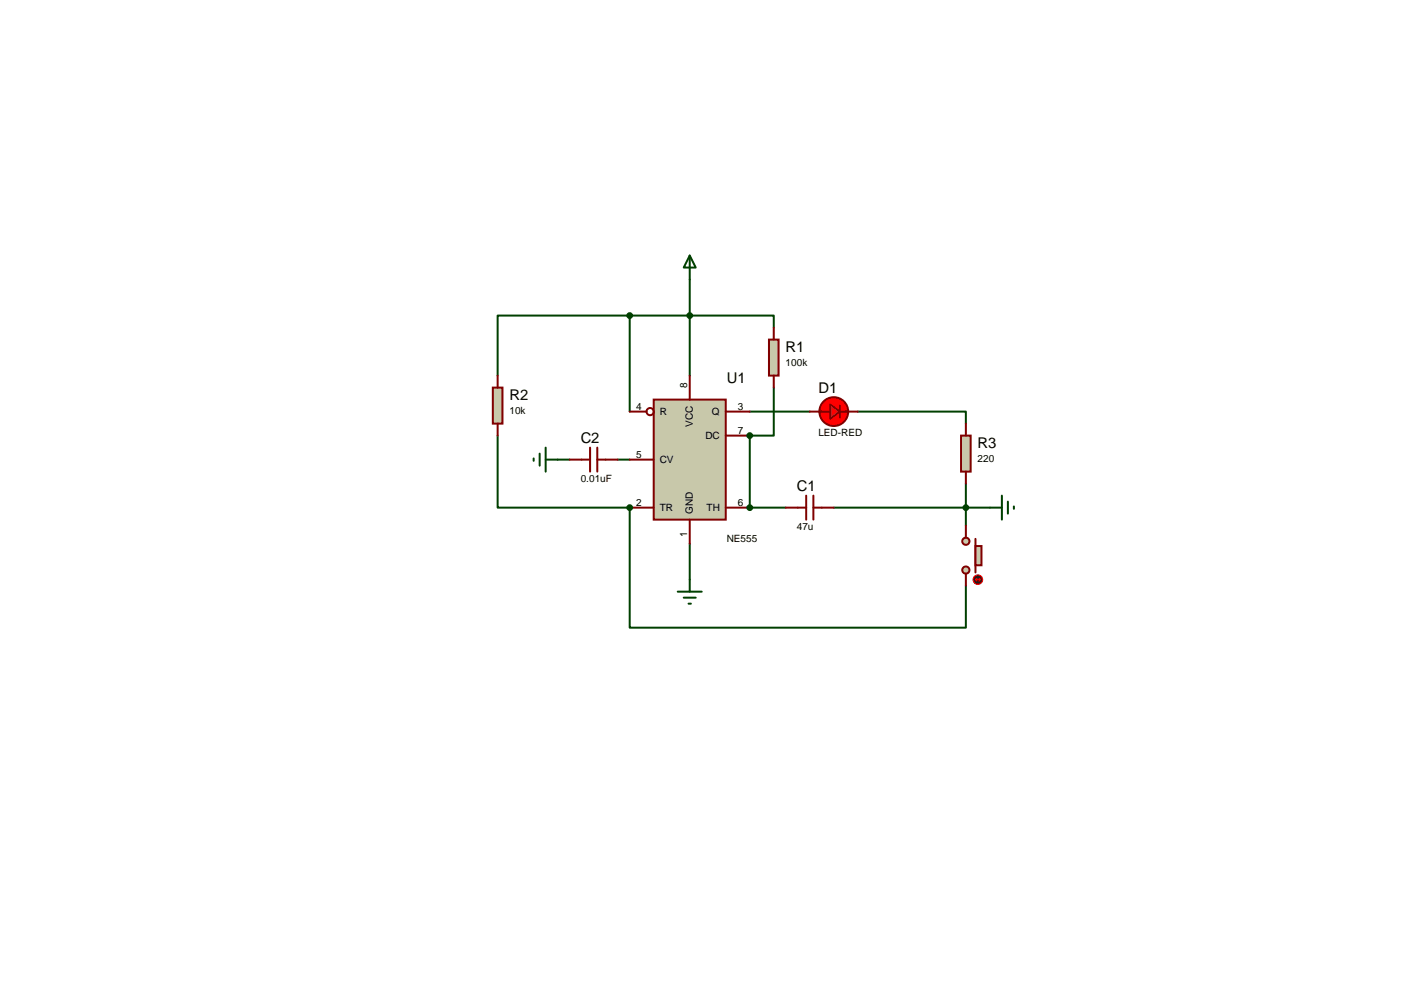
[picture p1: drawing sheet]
<svg xmlns="http://www.w3.org/2000/svg" width="297mm" height="210mm" viewBox="0 0 297 210" stroke-linecap="round" stroke-linejoin="round" font-family="sans-serif">
<path d="M145.9 66.8v12.7" fill="none" stroke="#004000" stroke-width=".42"/>
<circle cx="158.6" cy="107.4" r=".21" fill="#004000"/>
<path d="M158.6 92.2v15.2h7.6" fill="none" stroke="#004000" stroke-width=".42"/>
<circle cx="158.6" cy="92.2" r=".21" fill="#004000"/>
<path d="M133.2 66.8h-27.9v12.7M133.2 66.8v20.3M133.2 66.8h12.7M105.3 92.2v15.2h27.9M130.7 97.3h2.5" fill="none" stroke="#004000" stroke-width=".42"/>
<circle cx="133.2" cy="107.4" r=".21" fill="#004000"/>
<path d="M145.9 59.2v7.6h17.8v2.5M118 97.3h2.5M158.6 87.1h12.7M163.7 82v10.2h-5.1M181.5 87.1h22.8v2.5M133.2 107.4v25.4h71.1v-8.9M145.9 115v7.7M176.4 107.4h33M204.3 102.3v8.9" fill="none" stroke="#004000" stroke-width=".42"/>
<path d="M138.3 84.6h15.2v25.4h-15.2z" fill="#c8c8aa" stroke="#800000" stroke-width=".42"/>
<g fill="none" stroke="#800000" stroke-width=".42">
<path d="M145.9 79.5v5.1M133.2 87.1h3.6M133.2 97.3h5.1M153.5 87.1h5.1M153.5 92.2h5.1M133.2 107.4h5.1M145.9 110v5M153.5 107.4h5.1M166.2 107.4h4.4M170.6 104.9v5.1M172.1 107.4h4.3M172.1 104.9v5.1"/>
<circle cx="137.5" cy="87.1" r=".76"/>
</g>
<g fill="#004000" stroke="#004000" stroke-width=".42">
<circle cx="145.9" cy="66.8" r=".51"/>
<circle cx="158.6" cy="107.4" r=".51"/>
<circle cx="158.6" cy="92.2" r=".51"/>
</g>
<path d="M104.3 82h2v7.6h-2z" fill="#c8c8aa" stroke="#800000" stroke-width=".42"/>
<path d="M105.3 79.5v2.5M105.3 89.6v2.6" fill="none" stroke="#800000" stroke-width=".42"/>
<circle cx="133.2" cy="66.8" r=".51" fill="#004000" stroke="#004000" stroke-width=".42"/>
<path d="M203.3 92.2h2.1v7.6h-2.1z" fill="#c8c8aa" stroke="#800000" stroke-width=".42"/>
<path d="M120.5 97.3h4.3M124.8 94.7v5.1M126.4 94.7v5.1M126.4 97.3h4.3M204.3 89.6v2.6M204.3 99.8v2.5" fill="none" stroke="#800000" stroke-width=".42"/>
<g fill="#c8c8aa" stroke="#800000" stroke-width=".42">
<circle cx="204.3" cy="120.6" r=".76"/>
<circle cx="204.3" cy="114.5" r=".76"/>
</g>
<path d="M206.4 114v7.1" fill="none" stroke="#800000" stroke-width=".42"/>
<path d="M206.4 115.5h1.2v4.1h-1.2z" fill="#c8c8aa" stroke="#800000" stroke-width=".42"/>
<path d="M204.3 111.2v2.6M204.3 121.4v2.5" fill="none" stroke="#800000" stroke-width=".42"/>
<circle cx="206.9" cy="122.7" r="1.02" fill="#400000" stroke="#f00" stroke-width=".21"/>
<path d="M206.4 122.7h1M206.4 122.7l.2 .2M206.6 122.4l-.2 .3M207.1 122.4l.3 .3M207.4 122.7l-.3 .2" fill="none" stroke="#f00" stroke-width=".21"/>
<circle cx="133.2" cy="107.4" r=".51" fill="#004000" stroke="#004000" stroke-width=".42"/>
<circle cx="176.4" cy="87.1" r="3" fill="#f00" stroke="#800000" stroke-width=".42"/>
<path d="M177.7 85.8v2.6" fill="none" stroke="#800000" stroke-width=".38"/>
<path d="M173.4 87.1h2.2M177.7 87.1h1.8" fill="none" stroke="#800000" stroke-width=".42"/>
<path d="M175.6 85.6l2.1 1.5-2.1 1.5z" fill="#ff2b2b" stroke="#800000" stroke-width=".38"/>
<path d="M171.3 87.1h2.6M178.9 87.1h2.6" fill="none" stroke="#800000" stroke-width=".42"/>
<g fill="none" stroke="#004000" stroke-width=".42">
<path d="M145.9 54.1l1.3 2.5h-2.5zM145.9 54.1v5.1M112.9 97v.5M114.2 96v2.5M115.4 97.3h2.6M115.4 94.7v5.1M209.4 107.4h2.6M212 104.9v5.1M213.2 106.1v2.6M214.5 107.2v.5M143.4 125.2h5.1M144.7 126.5h2.5"/>
<path d="M145.7 127.7h.5M145.9 122.7v2.5"/>
</g>
<circle cx="204.3" cy="107.4" r=".51" fill="#004000" stroke="#004000" stroke-width=".42"/>
<path d="M162.7 71.9h2v7.6h-2z" fill="#c8c8aa" stroke="#800000" stroke-width=".42"/>
<path d="M163.7 69.3v2.6M163.7 79.5v2.5" fill="none" stroke="#800000" stroke-width=".42"/>
<g font-size="3.1">
<text x="166.2" y="74.5">R1</text>
<text x="153.8" y="81.1">U1</text>
<text x="173.1" y="83.2">D1</text>
<text x="107.8" y="84.6">R2</text>
<text x="122.9" y="93.8">C2</text>
<text x="206.8" y="94.8">R3</text>
<text x="168.6" y="104">C1</text>
</g>
<g font-size="2.1">
<text x="166.2" y="77.4">100k</text>
<text x="145.4" y="82" transform="rotate(-90 145.4 82)">8</text>
<text x="107.8" y="87.6">10k</text>
<text x="134.6" y="86.7">4</text>
<text x="139.6" y="87.9">R</text>
<text x="150.6" y="87.9">Q</text>
<text x="156.1" y="86.7">3</text>
<text x="146.6" y="90.3" transform="rotate(-90 146.6 90.3)">VCC</text>
<text x="149.2" y="92.9">DC</text>
<text x="156.1" y="91.8">7</text>
<text x="173.1" y="92.3">LED-RED</text>
<text x="122.9" y="102">0.01uF</text>
<text x="134.6" y="96.9">5</text>
<text x="139.6" y="98">CV</text>
<text x="206.8" y="97.7">220</text>
<text x="134.6" y="107">2</text>
<text x="156.1" y="107">6</text>
<text x="139.6" y="108.2">TR</text>
<text x="145.4" y="113.7" transform="rotate(-90 145.4 113.7)">1</text>
<text x="146.6" y="108.7" transform="rotate(-90 146.6 108.7)">GND</text>
<text x="149.5" y="108.2">TH</text>
<text x="168.6" y="112.1">47u</text>
<text x="153.8" y="114.7">NE555</text>
</g>
</svg>
